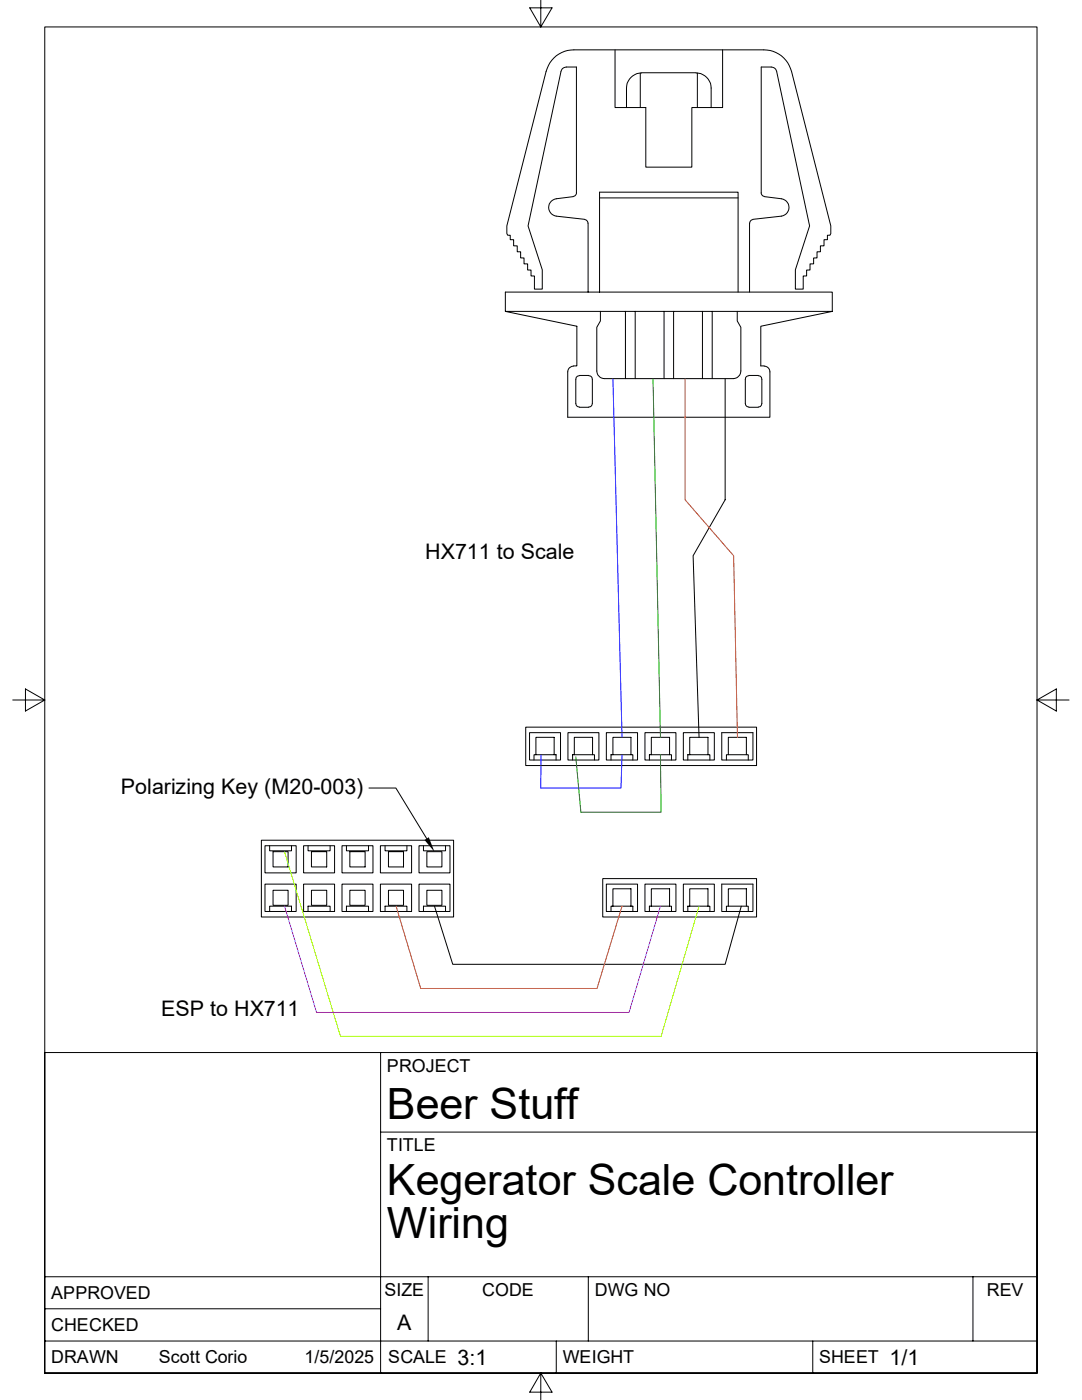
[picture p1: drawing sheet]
<svg xmlns="http://www.w3.org/2000/svg" width="216mm" height="279mm" viewBox="0 0 216 279" stroke-linecap="round" stroke-linejoin="round" font-family="sans-serif">
<g fill="none" stroke="#000" stroke-width=".2">
<path d="M107.9 0v5.4l-2.2-3.8h4.5l-2.3 3.8M111.9 14.3l.2-.5 .7-.4h2.2v25.3l-.3 .4-.3 .1M122.7 9.9v11.6h2.3M127.8 14.6v6.9M128 14.5h10.9M128 14.6a3 3 0 0 0-3 3v3.9M138.9 14.6a3 3 0 0 1 3 3v3.9M139.1 14.6v6.9M144.2 9.9v11.6h-2.3M155 14.3l6.5 30.8-2.8 8.7v3.9h1.6v-2.6h.7v-1.2h.6v-1.2h.7v-1.2h.7v-1.3h.7v-1.1h.7v-1.3h.7v-.9h.5l.2-.3v-1.5l-7.9-30.8a5.7 5.7 0 0 0-5.5-4.4h-37.9a5.7 5.7 0 0 0-5.5 4.4l-7.9 30.8v1.5l.2 .3h.5v.9h.7v1.3h.7v1.1h.7v1.3h.7v1.2h.7v1.2h.7v1.2h.6v2.6h1.6v-3.9l-2.8-8.7 6.5-30.8M155 14.3l-.2-.5-.7-.4h-2.2v25.3l.3 .4 .3 .1M114.4 39.2l-3.4 .5a1.75 1.75 0 0 0-1.5 1.7 1.75 1.75 0 0 0 1.5 1.7l5.7 .7"/>
<path d="M119.6 39.5h27.7M125 21.5h3.9v11.9h9.1v-11.9h3.9M152.5 39.2l3.4 .5a1.75 1.75 0 0 1 1.5 1.7 1.75 1.75 0 0 1-1.5 1.7l-5.7 .7M100.8 58.3h65.3v3.8h-65.3zM116.7 43.8l.3 .1 .3 .5v13.9M147.3 58.3v-19.9h-27.7v19.9M149.6 44.5v13.8M150.2 43.8l-.4 .3-.2 .4M100.8 62.1l14.3 3v7.9h-.7M114.4 73.1h-.3a1.16 1.16 0 0 0-.8 1.1v9.1h40.3v-9.4a1.16 1.16 0 0 0-1.1-.8M115.6 75l-.5 .2-.2 .5 .1 5.2 .3 .3h.3l1.9 .1 .5-.3 .2-.5v-4.8l-.2-.5-.5-.2M115.6 74.9h1.9"/>
<path d="M119.8 62.1v2l-.7 1.2v8.7a1.6 1.6 0 0 0 1.5 1.6h25.7a1.6 1.6 0 0 0 1.5-1.6v-8.7l-.7-1.2v-2M124.8 62.1v13.5M126.7 62.1v13.5M132.5 62.1v13.5M134.4 62.1v13.5M140.2 62.1v13.5M142.1 62.1v13.5M144.7 75.6v24.1l-6.4 11.2 1.2 36.3M149.4 75l-.5 .2-.2 .5 .1 5.2 .3 .3h.3l1.9 .1 .5-.3 .2-.5v-4.8l-.1-.4-.2-.2-.4-.1M149.4 74.9h1.9M166.1 62.1l-14.3 3v7.9h.7M2.5 139.7h6.4l-3.8-2.2v4.4l3.8-2.2"/>
<path d="M206.9 139.7l3.9 2.2v-4.4l-3.9 2.2h6.4M73.6 157.3h5.4l6.1 10M104.9 145.1h46.1v7.7h-46.1zM105.7 146.2h6.1v5.5h-6.1zM106.6 151.7v-1.1h4.4v1.1M106.9 150.6v-3.4h3.7v3.4M113.3 146.2h6.2v5.5h-6.2zM114.3 151.7v-1.1h4.3v1.1M114.6 150.6v-3.4h3.6v3.4M121 146.2h6.2v5.5h-6.2zM121.9 151.7v-1.1h4.4v1.1M122.3 150.6v-3.4h3.6v3.4"/>
<path d="M128.7 146.2h6.2v5.5h-6.2zM129.6 151.7v-1.1h4.4v1.1M130 150.6v-3.4h3.6v3.4M136.4 146.2h6.1v5.5h-6.1zM137.2 151.7v-1.1h4.4v1.1M137.6 150.6v-3.4h3.7v3.4M144 146.2h6.2v5.5h-6.2zM144.9 151.7v-1.1h4.4v1.1M145.3 150.6v-3.4h3.6v3.4M52.2 167.7h38.3v15.3h-38.3zM52.9 176.4h6.2v5.5h-6.2zM52.9 168.8h6.2v5.4h-6.2z"/>
<path d="M53.8 168.8v1h4.4v-1M54.5 170h3v3h-3zM54.5 177.7h3v3h-3zM60.6 168.8h6.2v5.4h-6.2zM60.6 176.4h6.2v5.5h-6.2zM61.5 168.8v1h4.4v-1M62.1 170h3.1v3h-3.1zM62.1 177.7h3.1v3h-3.1zM68.2 168.8h6.2v5.4h-6.2zM68.2 176.4h6.2v5.5h-6.2zM69.1 168.8v1h4.4v-1M69.8 170h3.1v3h-3.1z"/>
<path d="M69.8 177.7h3.1v3h-3.1zM75.9 168.8h6.2v5.4h-6.2zM75.9 176.4h6.2v5.5h-6.2zM76.8 168.8v1h4.4v-1M77.5 170h3v3h-3zM77.5 177.7h3v3h-3zM83.6 168.8h6.2v5.4h-6.2zM83.6 176.4h6.2v5.5h-6.2zM84.5 168.8v1h4.4v-1M85.2 170h3v3h-3zM85.2 177.7h3v3h-3zM120.3 175.3h30.7v7.7h-30.7z"/>
<path d="M121 176.4h6.2v5.5h-6.2zM128.7 176.4h6.2v5.5h-6.2zM136.4 176.4h6.1v5.5h-6.1zM144 176.4h6.2v5.5h-6.2zM53.8 181.9v-1.1h4.4v1.1M61.5 181.9v-1.1h4.4v1.1M69.1 181.9v-1.1h4.4v1.1M76.8 181.9v-1.1h4.4v1.1M84.5 181.9v-1.1h4.4v1.1M86.7 180.8l3.6 11.6h54.4l3.2-11.6M121.9 181.9v-1.1h4.4v1.1M122.3 180.8v-3.4h3.6v3.4"/>
<path d="M129.6 181.9v-1.1h4.4v1.1M130 180.8v-3.4h3.6v3.4M137.2 181.9v-1.1h4.4v1.1M137.6 180.8v-3.4h3.7v3.4M144.9 181.9v-1.1h4.4v1.1M145.3 180.8v-3.4h3.6v3.4M75.9 210.1v63.9M75.9 225.9h131M8.9 254.8h198M85.4 254.8v12.8M117.4 254.8v12.8M194.1 254.8v12.8"/>
<path d="M8.9 274v-268.6h198v268.6M8.9 274v-63.9h198v63.9M8.9 274h198M8.9 267.6h198M8.9 261.2h67M107.9 274l2.3 3.8h-4.5l2.2-3.8v5.4M111 267.6v6.4M162.2 267.6v6.4"/>
</g>
<path d="M136.7 75.6v24.1l9.7 11.2 .8 36.3M79 180.8l4.9 16.5h35.2l5-16.5" fill="none" stroke="#f50" stroke-width=".2"/>
<path d="M56.8 180.8l6.4 21.3h62.3l6.3-21.3" fill="none" stroke="#f0f" stroke-width=".2"/>
<path d="M56.8 170l11.1 36.8h64l7.6-26" fill="none" stroke="#af0" stroke-width=".2"/>
<path d="M122.3 75.6l1.8 71.6M107.9 150.6v6.7h16l.2-6.7" fill="none" stroke="#00f" stroke-width=".2"/>
<path d="M130.3 75.6l1.5 71.6M131.8 150.6l.1 11.5h-16l-1-11.1" fill="none" stroke="#0a0" stroke-width=".2"/>
<path d="M84.7 167.6l.9-.5 1.1 2.9z" fill="#000"/>
<g font-size="8.6">
<text x="77.2" y="223.4">Beer Stuff</text>
<text x="77.2" y="238.5">Kegerator Scale Controller</text>
<text x="77.2" y="247.1">Wiring</text>
</g>
<g font-size="4.3">
<text x="84.8" y="111.5">HX711 to Scale</text>
<text x="24.1" y="158.4">Polarizing Key (M20-003)</text>
<text x="32.1" y="202.7">ESP to HX711</text>
<text x="79.2" y="265.4">A</text>
<text x="91.3" y="272.3">3:1</text>
<text x="177.5" y="272.3">1/1</text>
</g>
<g font-size="3.6">
<text x="77.2" y="213.9">PROJECT</text>
<text x="77.2" y="229.7">TITLE</text>
<text x="10.2" y="259.3">APPROVED</text>
<text x="76.7" y="258.7">SIZE</text>
<text x="96.2" y="258.7">CODE</text>
<text x="118.7" y="258.7">DWG NO</text>
<text x="196.9" y="258.7">REV</text>
<text x="10.2" y="265.7">CHECKED</text>
<text x="10.2" y="272.1">DRAWN</text>
<text x="31.7" y="272.1">Scott Corio</text>
<text x="60.7" y="272.1">1/5/2025</text>
<text x="77.5" y="272.1">SCALE</text>
<text x="112.3" y="272.1">WEIGHT</text>
<text x="163.5" y="272.1">SHEET</text>
</g>
</svg>
